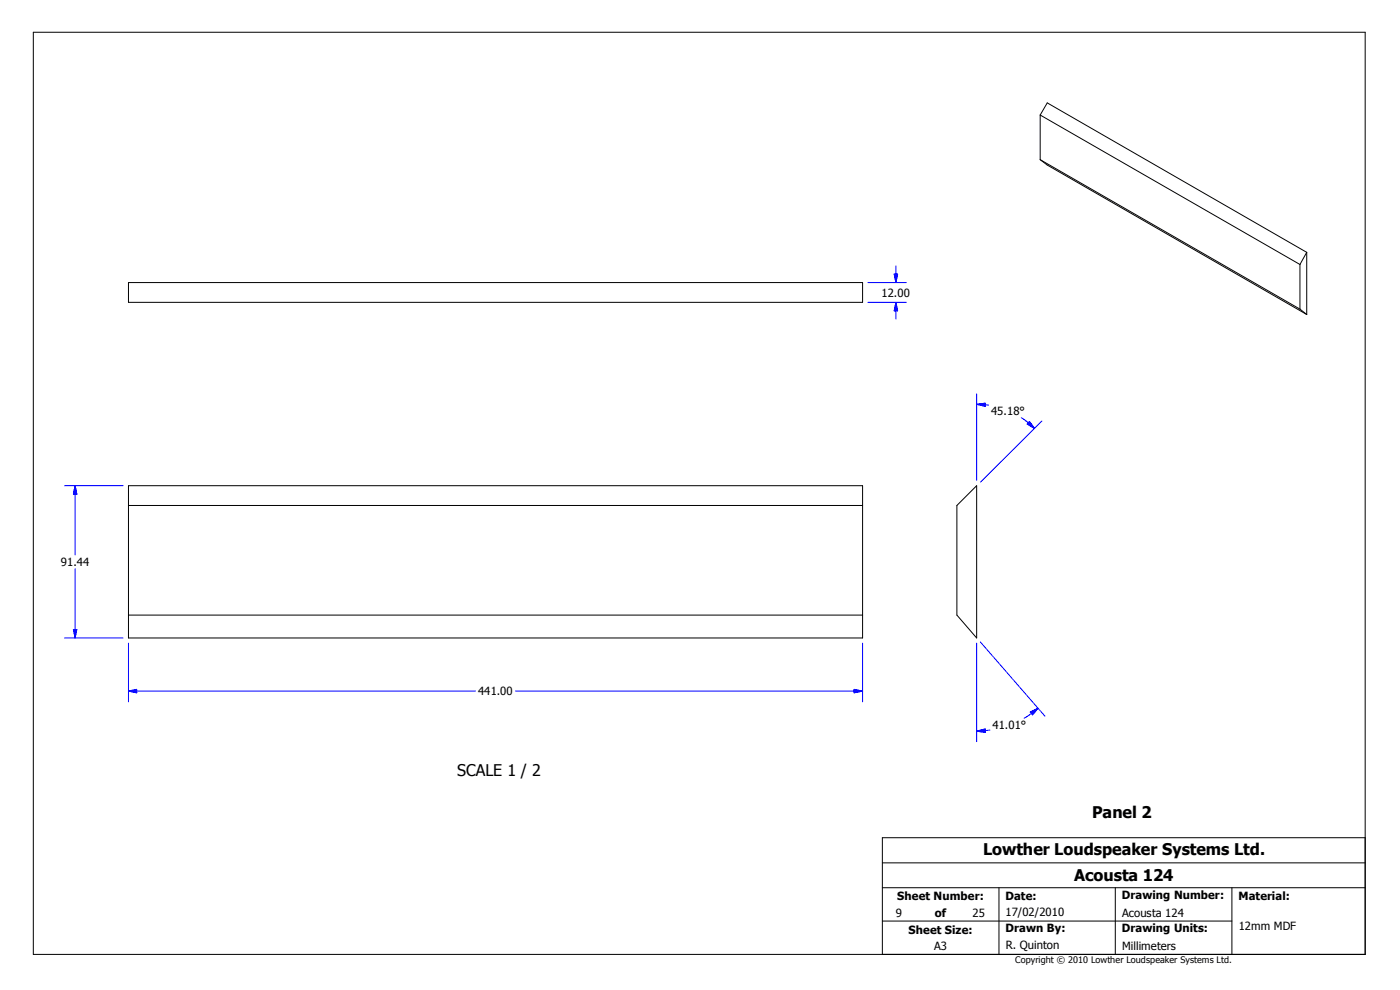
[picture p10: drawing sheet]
<svg xmlns="http://www.w3.org/2000/svg" width="420mm" height="297mm" viewBox="0 0 420 297" stroke-linecap="round" stroke-linejoin="round" font-family="sans-serif">
<g fill="none" stroke="#000" stroke-width=".3">
<path d="M10 9.7h399.4v276.3h-399.4zM311.9 34.5l77.9 44.8M311.9 34.5v13.4M311.9 34.5l2.1-3.7 77.8 44.8M311.9 47.9l77.9 44.7M311.9 47.9l2.1 1.6 77.8 44.7M389.8 79.3v13.3M391.8 75.6l-2 3.7M391.8 75.6v18.6M38.5 84.7h220.2v5.9h-220.2zM389.8 92.6l2 1.6M38.5 145.6h220.2v45.6h-220.2z"/>
<path d="M38.5 151.5h220.2M286.9 151.5l6-5.9v45.6l-6-6.9zM38.5 184.3h220.2M264.6 258.6h144.8M409.4 251.1h-144.8v34.9M264.6 276h104.8M264.6 266h144.8M299.6 266v20M334.4 266v20M369.4 266v20"/>
</g>
<g fill="none" stroke="#00f" stroke-width=".3">
<path d="M268.6 79.7v5M260.3 84.7h11.5M260.3 90.6h11.5M268.1 82.1h1.1l-.6 2.6zM268.6 90.6v5M268.6 90.6l.6 2.5h-1.1zM292.9 118v25.9M292.9 121.2l3.5 .2M292.9 121.2l2.5-.4v1zM306.2 125.2l4 3.2M308.7 126.3l1.5 2.1-2.2-1.3zM312.4 126.2l-18.4 18.3"/>
<path d="M19.4 145.6h17.5M22.5 145.6v20.7M22.5 145.6l.5 2.5h-1zM22.5 170.4v20.8M19.4 191.2h17.5M22 188.7h1l-.5 2.5zM38.5 192.7v17.6M258.7 192.7v17.6M292.9 192.7v29.6M294 192.4l19.4 22.2M38.5 207.1h104.1M38.5 207.1l2.5-.5v1z"/>
<path d="M154.6 207.1h104.1M256.1 206.6l2.6 .5-2.6 .5zM292.9 219.1l2.5-.6v1zM296.8 218.8l-3.9 .3M308.9 213.4l2.3-1.1-1.6 1.9zM311.2 212.3l-4.1 2.9"/>
</g>
<g fill="#00f" stroke="#00f" stroke-width=".3">
<path d="M38.5 207.1l2.5-.5v1z" fill-rule="evenodd"/>
<path d="M256.1 206.6l2.6 .5-2.6 .5z" fill-rule="evenodd"/>
<path d="M22.5 145.6l.5 2.5h-1z" fill-rule="evenodd"/>
<path d="M22 188.7h1l-.5 2.5z" fill-rule="evenodd"/>
<path d="M268.6 90.6l.6 2.5h-1.1z" fill-rule="evenodd"/>
<path d="M268.1 82.1h1.1l-.6 2.6z" fill-rule="evenodd"/>
<path d="M308.7 126.3l1.5 2.1-2.2-1.3z" fill-rule="evenodd"/>
<path d="M292.9 121.2l2.5-.4v1z" fill-rule="evenodd"/>
<path d="M308.9 213.4l2.3-1.1-1.6 1.9z" fill-rule="evenodd"/>
<path d="M292.9 219.1l2.5-.6v1z" fill-rule="evenodd"/>
</g>
<g font-size="4.8">
<text x="137.1" y="232.5">SCALE 1 / 2</text>
<text x="327.5" y="245.2">Panel 2</text>
<text x="294.8" y="256.2">Lowther Loudspeaker Systems Ltd.</text>
<text x="322.1" y="264.1">Acousta 124</text>
</g>
<g font-size="3.4">
<text x="264.3" y="88.9">12.00</text>
<text x="297.2" y="124.3">45.18°</text>
<text x="18.3" y="169.6">91.44</text>
<text x="143.4" y="208.4">441.00</text>
<text x="297.6" y="218.5">41.01°</text>
<text x="269.1" y="269.8">Sheet Number:</text>
<text x="301.5" y="269.8">Date:</text>
<text x="336.4" y="269.5">Drawing Number:</text>
<text x="371.3" y="269.8">Material:</text>
<text x="268.6" y="274.8">9</text>
<text x="280.3" y="274.8">of</text>
<text x="291.6" y="274.8">25</text>
<text x="301.5" y="274.6">17/02/2010</text>
<text x="336.5" y="274.8">Acousta 124</text>
<text x="272.5" y="279.8">Sheet Size:</text>
<text x="301.5" y="279.4">Drawn By:</text>
<text x="336.4" y="279.4">Drawing Units:</text>
<text x="371.4" y="278.8">12mm MDF</text>
<text x="280.1" y="284.7">A3</text>
<text x="301.6" y="284.5">R. Quinton</text>
<text x="336.5" y="284.7">Millimeters</text>
</g>
<text font-size="2.7" x="304.4" y="288.6">Copyright © 2010 Lowther Loudspeaker Systems Ltd.</text>
</svg>
